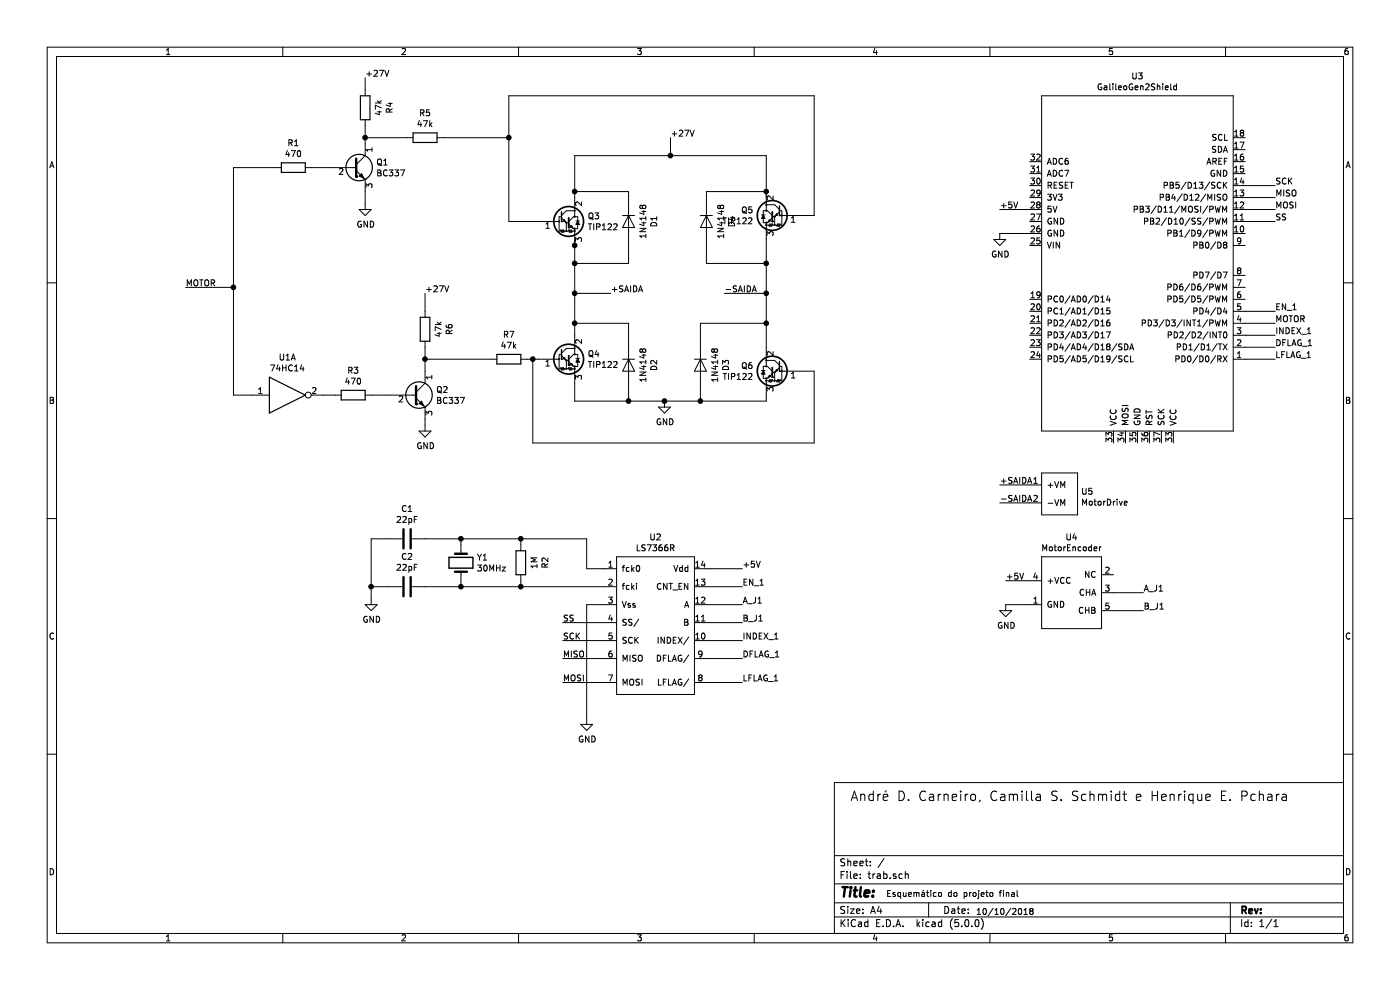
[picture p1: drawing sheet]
EESchema Schematic File Version 4
LIBS:trab-cache
EELAYER 26 0
EELAYER END
$Descr A4 11693 8268
encoding utf-8
Sheet 1 1
Title ""
Date ""
Rev ""
Comp ""
Comment1 ""
Comment2 ""
Comment3 ""
Comment4 ""
$EndDescr
$Comp
L Transistor_BJT:TIP122 Q5
U 1 1
P 6500 1800
F 0 "Q5" H 6706 1846 50  0000 L CNN
F 1 "TIP122" H 6706 1755 50  0000 L CNN
F 2 "Package_TO_SOT_THT:TO-220-3_Vertical" H 6700 1725 50  0001 L CIN
F 3 "http://www.fairchildsemi.com/ds/TI/TIP120.pdf" H 6500 1800 50  0001 L CNN
	1    6500 1800
	-1   0    0    -1  
$EndComp
$Comp
L Transistor_BJT:TIP122 Q6
U 1 1
P 6500 3100
F 0 "Q6" H 6706 3146 50  0000 L CNN
F 1 "TIP122" H 6706 3055 50  0000 L CNN
F 2 "Package_TO_SOT_THT:TO-220-3_Vertical" H 6700 3025 50  0001 L CIN
F 3 "http://www.fairchildsemi.com/ds/TI/TIP120.pdf" H 6500 3100 50  0001 L CNN
	1    6500 3100
	-1   0    0    -1  
$EndComp
$Comp
L power:GND #PWR0101
U 1 1
P 5550 3350
F 0 "#PWR0101" H 5550 3100 50  0001 C CNN
F 1 "GND" H 5555 3177 50  0000 C CNN
F 2 "" H 5550 3350 50  0001 C CNN
F 3 "" H 5550 3350 50  0001 C CNN
	1    5550 3350
	1    0    0    -1  
$EndComp
Wire Wire Line
	4800 1650 4800 1600
Wire Wire Line
	6400 1650 6400 1600
Wire Wire Line
	4800 1300 5600 1300
Connection ~ 6400 1600
Wire Wire Line
	6400 1600 6400 1300
Wire Wire Line
	6400 2000 6400 2200
Wire Wire Line
	6800 3100 6700 3100
Wire Wire Line
	6800 1800 6700 1800
Wire Wire Line
	5600 1300 5600 1150
Connection ~ 5600 1300
Wire Wire Line
	5600 1300 6400 1300
Text Label 5600 1150 0    50   ~ 0
+27V
$Comp
L Diode:1N4148 D1
U 1 1
P 5250 1850
F 0 "D1" H 5250 2066 50  0000 C CNN
F 1 "1N4148" H 5250 1975 50  0000 C CNN
F 2 "Diode_THT:D_DO-35_SOD27_P7.62mm_Horizontal" H 5250 1675 50  0001 C CNN
F 3 "http://www.nxp.com/documents/data_sheet/1N4148_1N4448.pdf" H 5250 1850 50  0001 C CNN
	1    5250 1850
	0    1    1    0   
$EndComp
$Comp
L Diode:1N4148 D4
U 1 1
P 5900 1850
F 0 "D4" H 5900 2066 50  0000 C CNN
F 1 "1N4148" H 5900 1975 50  0000 C CNN
F 2 "Diode_THT:D_DO-35_SOD27_P7.62mm_Horizontal" H 5900 1675 50  0001 C CNN
F 3 "http://www.nxp.com/documents/data_sheet/1N4148_1N4448.pdf" H 5900 1850 50  0001 C CNN
	1    5900 1850
	0    1    1    0   
$EndComp
$Comp
L Diode:1N4148 D2
U 1 1
P 5250 3050
F 0 "D2" H 5250 3266 50  0000 C CNN
F 1 "1N4148" H 5250 3175 50  0000 C CNN
F 2 "Diode_THT:D_DO-35_SOD27_P7.62mm_Horizontal" H 5250 2875 50  0001 C CNN
F 3 "http://www.nxp.com/documents/data_sheet/1N4148_1N4448.pdf" H 5250 3050 50  0001 C CNN
	1    5250 3050
	0    1    1    0   
$EndComp
$Comp
L Diode:1N4148 D3
U 1 1
P 5850 3050
F 0 "D3" H 5850 3266 50  0000 C CNN
F 1 "1N4148" H 5850 3175 50  0000 C CNN
F 2 "Diode_THT:D_DO-35_SOD27_P7.62mm_Horizontal" H 5850 2875 50  0001 C CNN
F 3 "http://www.nxp.com/documents/data_sheet/1N4148_1N4448.pdf" H 5850 3050 50  0001 C CNN
	1    5850 3050
	0    1    1    0   
$EndComp
Wire Wire Line
	5250 2900 5250 2700
Wire Wire Line
	5250 2700 4800 2700
Connection ~ 4800 2700
Wire Wire Line
	4800 2700 4800 2800
Wire Wire Line
	4800 3200 4800 3350
Wire Wire Line
	4800 3350 5250 3350
Wire Wire Line
	5550 3350 5850 3350
Wire Wire Line
	6400 3350 6400 3300
Connection ~ 5550 3350
Wire Wire Line
	5250 3200 5250 3350
Connection ~ 5250 3350
Wire Wire Line
	5250 3350 5550 3350
Wire Wire Line
	5850 3200 5850 3350
Connection ~ 5850 3350
Wire Wire Line
	5850 3350 6400 3350
Wire Wire Line
	5850 2900 5850 2700
Wire Wire Line
	5850 2700 6400 2700
Connection ~ 6400 2700
Wire Wire Line
	6400 2700 6400 2900
Wire Wire Line
	5250 1700 5250 1600
Wire Wire Line
	5250 1600 4800 1600
Connection ~ 4800 1600
Wire Wire Line
	4800 1600 4800 1300
Wire Wire Line
	5250 2000 5250 2200
Wire Wire Line
	5250 2200 4800 2200
Connection ~ 4800 2200
Wire Wire Line
	4800 2200 4800 2450
Wire Wire Line
	5900 1700 5900 1600
Wire Wire Line
	5900 1600 6400 1600
Wire Wire Line
	5900 2000 5900 2200
Wire Wire Line
	5900 2200 6400 2200
Connection ~ 6400 2200
Wire Wire Line
	6400 2200 6400 2450
Wire Wire Line
	4800 2450 5100 2450
Connection ~ 4800 2450
Wire Wire Line
	4800 2450 4800 2700
Wire Wire Line
	6400 2450 6050 2450
Connection ~ 6400 2450
Wire Wire Line
	6400 2450 6400 2700
Text Label 5100 2450 0    50   ~ 0
+SAIDA
Text Label 6050 2450 0    50   ~ 0
-SAIDA
$Comp
L Transistor_BJT:TIP122 Q4
U 1 1
P 4700 3000
F 0 "Q4" H 4907 3046 50  0000 L CNN
F 1 "TIP122" H 4907 2955 50  0000 L CNN
F 2 "Package_TO_SOT_THT:TO-220-3_Vertical" H 4900 2925 50  0001 L CIN
F 3 "http://www.fairchildsemi.com/ds/TI/TIP120.pdf" H 4700 3000 50  0001 L CNN
	1    4700 3000
	1    0    0    -1  
$EndComp
Wire Wire Line
	4800 2050 4800 2000
Wire Wire Line
	4800 2050 4800 2200
Connection ~ 4800 2050
$Comp
L Transistor_BJT:TIP122 Q3
U 1 1
P 4700 1850
F 0 "Q3" H 4907 1896 50  0000 L CNN
F 1 "TIP122" H 4907 1805 50  0000 L CNN
F 2 "Package_TO_SOT_THT:TO-220-3_Vertical" H 4900 1775 50  0001 L CIN
F 3 "http://www.fairchildsemi.com/ds/TI/TIP120.pdf" H 4700 1850 50  0001 L CNN
	1    4700 1850
	1    0    0    -1  
$EndComp
$Comp
L Device:R R7
U 1 1
P 4250 3000
F 0 "R7" V 4043 3000 50  0000 C CNN
F 1 "47k" V 4134 3000 50  0000 C CNN
F 2 "" V 4180 3000 50  0001 C CNN
F 3 "~" H 4250 3000 50  0001 C CNN
	1    4250 3000
	0    1    1    0   
$EndComp
$Comp
L Device:R R5
U 1 1
P 3550 1150
F 0 "R5" V 3343 1150 50  0000 C CNN
F 1 "47k" V 3434 1150 50  0000 C CNN
F 2 "" V 3480 1150 50  0001 C CNN
F 3 "~" H 3550 1150 50  0001 C CNN
	1    3550 1150
	0    1    1    0   
$EndComp
Wire Wire Line
	6800 800  6800 1800
$Comp
L 74xx:74HC14 U1
U 1 1
P 2400 3300
F 0 "U1" H 2400 3617 50  0000 C CNN
F 1 "74HC14" H 2400 3526 50  0000 C CNN
F 2 "" H 2400 3300 50  0001 C CNN
F 3 "http://www.ti.com/lit/gpn/sn74HC14" H 2400 3300 50  0001 C CNN
	1    2400 3300
	1    0    0    -1  
$EndComp
Wire Wire Line
	4400 3000 4450 3000
Wire Wire Line
	4250 800  4250 1150
$Comp
L trab:LS7366R U2
U 1 1
P 4500 5600
F 0 "U2" H 5475 6715 50  0000 C CNN
F 1 "LS7366R" H 5475 6624 50  0000 C CNN
F 2 "" H 5500 6600 50  0001 C CNN
F 3 "" H 5500 6600 50  0001 C CNN
	1    4500 5600
	1    0    0    -1  
$EndComp
$Comp
L Device:Crystal Y1
U 1 1
P 3850 4700
F 0 "Y1" V 3804 4831 50  0000 L CNN
F 1 "30MHz" V 3895 4831 50  0000 L CNN
F 2 "" H 3850 4700 50  0001 C CNN
F 3 "~" H 3850 4700 50  0001 C CNN
	1    3850 4700
	0    1    1    0   
$EndComp
$Comp
L Device:R R2
U 1 1
P 4350 4700
F 0 "R2" V 4143 4700 50  0000 C CNN
F 1 "1M" V 4234 4700 50  0000 C CNN
F 2 "" V 4280 4700 50  0001 C CNN
F 3 "~" H 4350 4700 50  0001 C CNN
	1    4350 4700
	-1   0    0    1   
$EndComp
Wire Wire Line
	3850 4550 3850 4500
Wire Wire Line
	3850 4500 4350 4500
Wire Wire Line
	4350 4500 4350 4550
Wire Wire Line
	4350 4850 4350 4900
Wire Wire Line
	4350 4900 3850 4900
Wire Wire Line
	3850 4900 3850 4850
$Comp
L Device:C C1
U 1 1
P 3400 4500
F 0 "C1" V 3148 4500 50  0000 C CNN
F 1 "22pF" V 3239 4500 50  0000 C CNN
F 2 "" H 3438 4350 50  0001 C CNN
F 3 "~" H 3400 4500 50  0001 C CNN
	1    3400 4500
	0    1    1    0   
$EndComp
Wire Wire Line
	3850 4500 3550 4500
Connection ~ 3850 4500
$Comp
L Device:C C2
U 1 1
P 3400 4900
F 0 "C2" V 3148 4900 50  0000 C CNN
F 1 "22pF" V 3239 4900 50  0000 C CNN
F 2 "" H 3438 4750 50  0001 C CNN
F 3 "~" H 3400 4900 50  0001 C CNN
	1    3400 4900
	0    1    1    0   
$EndComp
Wire Wire Line
	3550 4900 3850 4900
Connection ~ 3850 4900
Wire Wire Line
	3250 4500 3100 4500
Wire Wire Line
	3100 4500 3100 4900
Wire Wire Line
	3100 4900 3250 4900
$Comp
L power:GND #PWR0102
U 1 1
P 3100 5000
F 0 "#PWR0102" H 3100 4750 50  0001 C CNN
F 1 "GND" H 3105 4827 50  0000 C CNN
F 2 "" H 3100 5000 50  0001 C CNN
F 3 "" H 3100 5000 50  0001 C CNN
	1    3100 5000
	1    0    0    -1  
$EndComp
Wire Wire Line
	3100 5000 3100 4900
Connection ~ 3100 4900
Wire Wire Line
	4350 4900 5050 4900
Connection ~ 4350 4900
Wire Wire Line
	5050 4750 4900 4750
Wire Wire Line
	4900 4750 4900 4500
Wire Wire Line
	4900 4500 4350 4500
Connection ~ 4350 4500
Wire Wire Line
	4250 800  6800 800 
Wire Wire Line
	4250 1850 4500 1850
Wire Wire Line
	4450 3700 6800 3700
Connection ~ 4450 3000
Wire Wire Line
	4450 3000 4500 3000
Wire Wire Line
	4450 3000 4450 3700
Wire Wire Line
	6800 3100 6800 3700
Wire Wire Line
	5050 5050 4900 5050
Wire Wire Line
	4900 5050 4900 6000
$Comp
L power:GND #PWR0103
U 1 1
P 4900 6000
F 0 "#PWR0103" H 4900 5750 50  0001 C CNN
F 1 "GND" H 4905 5827 50  0000 C CNN
F 2 "" H 4900 6000 50  0001 C CNN
F 3 "" H 4900 6000 50  0001 C CNN
	1    4900 6000
	1    0    0    -1  
$EndComp
Text Label 6200 4750 0    50   ~ 0
+5V
Wire Wire Line
	5900 4750 6200 4750
Wire Wire Line
	5900 4900 6200 4900
Wire Wire Line
	5900 5050 6200 5050
Wire Wire Line
	5900 5200 6200 5200
Wire Wire Line
	5900 5350 6200 5350
Wire Wire Line
	5900 5500 6200 5500
Wire Wire Line
	5900 5700 6200 5700
Text Label 6200 5050 0    50   ~ 0
A_J1
Text Label 6200 5200 0    50   ~ 0
B_J1
Text Label 6200 5350 0    50   ~ 0
INDEX_1
Text Label 6200 5500 0    50   ~ 0
DFLAG_1
Text Label 6200 5700 0    50   ~ 0
LFLAG_1
Wire Wire Line
	4700 5700 5050 5700
Wire Wire Line
	5050 5500 4700 5500
Wire Wire Line
	5050 5350 4700 5350
Wire Wire Line
	5050 5200 4700 5200
Text Label 4700 5700 0    50   ~ 0
MOSI
Text Label 4700 5500 0    50   ~ 0
MISO
Text Label 4700 5350 0    50   ~ 0
SCK
Text Label 4700 5200 0    50   ~ 0
SS
Text Label 6200 4900 0    50   ~ 0
EN_1
$Comp
L trab:GalileoGen2Shield U3
U 1 1
P 8700 3600
F 0 "U3" H 9500 6565 50  0000 C CNN
F 1 "GalileoGen2Shield" H 9500 6474 50  0000 C CNN
F 2 "" H 9550 6450 50  0001 C CNN
F 3 "" H 9550 6450 50  0001 C CNN
	1    8700 3600
	1    0    0    -1  
$EndComp
Wire Wire Line
	10400 2700 10650 2700
Text Label 10650 2700 0    50   ~ 0
MOTOR
Wire Wire Line
	10400 1750 10650 1750
Wire Wire Line
	10400 1650 10650 1650
Text Label 10650 1650 0    50   ~ 0
MISO
Text Label 10650 1750 0    50   ~ 0
MOSI
Wire Wire Line
	10400 1550 10650 1550
Text Label 10650 1550 0    50   ~ 0
SCK
Wire Wire Line
	8600 1950 8350 1950
Text Label 10650 1850 0    50   ~ 0
SS
Wire Wire Line
	10400 2600 10650 2600
Text Label 10650 2600 0    50   ~ 0
EN_1
$Comp
L trab:MotorDrive U5
U 1 1
P 8700 4300
F 0 "U5" H 9028 4496 50  0000 L CNN
F 1 "MotorDrive" H 9028 4405 50  0000 L CNN
F 2 "" H 8850 4750 50  0001 C CNN
F 3 "" H 8850 4750 50  0001 C CNN
	1    8700 4300
	1    0    0    -1  
$EndComp
$Comp
L trab:MotorEncoder U4
U 1 1
P 8700 5250
F 0 "U4" H 8950 6015 50  0000 C CNN
F 1 "MotorEncoder" H 8950 5924 50  0000 C CNN
F 2 "" H 8950 6000 50  0001 C CNN
F 3 "" H 8950 6000 50  0001 C CNN
	1    8700 5250
	1    0    0    -1  
$EndComp
Wire Wire Line
	8600 4200 8350 4200
Wire Wire Line
	8600 4050 8350 4050
Text Label 8350 4050 0    50   ~ 0
+SAIDA
Text Label 8350 4200 0    50   ~ 0
-SAIDA
Wire Wire Line
	9300 4950 9550 4950
Wire Wire Line
	9300 5100 9550 5100
Wire Wire Line
	8600 5050 8400 5050
$Comp
L power:GND #PWR0104
U 1 1
P 8350 1950
F 0 "#PWR0104" H 8350 1700 50  0001 C CNN
F 1 "GND" H 8355 1777 50  0000 C CNN
F 2 "" H 8350 1950 50  0001 C CNN
F 3 "" H 8350 1950 50  0001 C CNN
	1    8350 1950
	1    0    0    -1  
$EndComp
$Comp
L power:GND #PWR0105
U 1 1
P 8400 5050
F 0 "#PWR0105" H 8400 4800 50  0001 C CNN
F 1 "GND" H 8405 4877 50  0000 C CNN
F 2 "" H 8400 5050 50  0001 C CNN
F 3 "" H 8400 5050 50  0001 C CNN
	1    8400 5050
	1    0    0    -1  
$EndComp
Wire Wire Line
	8600 4850 8400 4850
Text Label 9550 4950 0    50   ~ 0
A_J1
Text Label 9550 5100 0    50   ~ 0
B_J1
Wire Wire Line
	8600 1750 8350 1750
Text Label 8350 1750 0    50   ~ 0
+5V
Text Label 8400 4850 0    50   ~ 0
+5V
$Comp
L trab-cache:BC337 Q1
U 1 1
P 2950 1400
F 0 "Q1" H 3141 1446 50  0000 L CNN
F 1 "BC337" H 3141 1355 50  0000 L CNN
F 2 "Package_TO_SOT_THT:TO-92_Inline" H 3150 1325 50  0001 L CIN
F 3 "" H 2950 1400 50  0001 L CNN
	1    2950 1400
	1    0    0    -1  
$EndComp
$Comp
L Device:R R1
U 1 1
P 2450 1400
F 0 "R1" V 2243 1400 50  0000 C CNN
F 1 "470" V 2334 1400 50  0000 C CNN
F 2 "" V 2380 1400 50  0001 C CNN
F 3 "~" H 2450 1400 50  0001 C CNN
	1    2450 1400
	0    1    1    0   
$EndComp
Wire Wire Line
	2600 1400 2750 1400
Wire Wire Line
	3050 1600 3050 1700
$Comp
L power:GND #PWR0106
U 1 1
P 3050 1700
F 0 "#PWR0106" H 3050 1450 50  0001 C CNN
F 1 "GND" H 3055 1527 50  0000 C CNN
F 2 "" H 3050 1700 50  0001 C CNN
F 3 "" H 3050 1700 50  0001 C CNN
	1    3050 1700
	1    0    0    -1  
$EndComp
Wire Wire Line
	3050 1200 3050 1150
Wire Wire Line
	3050 1150 3400 1150
Wire Wire Line
	3050 1150 3050 1050
Connection ~ 3050 1150
$Comp
L Device:R R4
U 1 1
P 3050 900
F 0 "R4" V 2843 900 50  0000 C CNN
F 1 "47k" V 2934 900 50  0000 C CNN
F 2 "" V 2980 900 50  0001 C CNN
F 3 "~" H 3050 900 50  0001 C CNN
	1    3050 900 
	-1   0    0    1   
$EndComp
Wire Wire Line
	3050 750  3050 650 
Text Label 3050 650  0    50   ~ 0
+27V
Wire Wire Line
	3700 1150 4250 1150
Connection ~ 4250 1150
Wire Wire Line
	4250 1150 4250 1850
$Comp
L trab-cache:BC337 Q2
U 1 1
P 3450 3300
F 0 "Q2" H 3641 3346 50  0000 L CNN
F 1 "BC337" H 3641 3255 50  0000 L CNN
F 2 "Package_TO_SOT_THT:TO-92_Inline" H 3650 3225 50  0001 L CIN
F 3 "" H 3450 3300 50  0001 L CNN
	1    3450 3300
	1    0    0    -1  
$EndComp
$Comp
L Device:R R6
U 1 1
P 3550 2750
F 0 "R6" V 3343 2750 50  0000 C CNN
F 1 "47k" V 3434 2750 50  0000 C CNN
F 2 "" V 3480 2750 50  0001 C CNN
F 3 "~" H 3550 2750 50  0001 C CNN
	1    3550 2750
	-1   0    0    1   
$EndComp
Wire Wire Line
	3550 2600 3550 2450
Text Label 3550 2450 0    50   ~ 0
+27V
Wire Wire Line
	3550 2900 3550 3000
Wire Wire Line
	3550 3000 4100 3000
Connection ~ 3550 3000
Wire Wire Line
	3550 3000 3550 3100
Wire Wire Line
	3550 3500 3550 3550
$Comp
L power:GND #PWR0107
U 1 1
P 3550 3550
F 0 "#PWR0107" H 3550 3300 50  0001 C CNN
F 1 "GND" H 3555 3377 50  0000 C CNN
F 2 "" H 3550 3550 50  0001 C CNN
F 3 "" H 3550 3550 50  0001 C CNN
	1    3550 3550
	1    0    0    -1  
$EndComp
Wire Wire Line
	2300 1400 1950 1400
Wire Wire Line
	1950 1400 1950 2400
Wire Wire Line
	1950 3300 2100 3300
Wire Wire Line
	1550 2400 1950 2400
Connection ~ 1950 2400
Wire Wire Line
	1950 2400 1950 3300
Text Label 1550 2400 0    50   ~ 0
MOTOR
$Comp
L Device:R R3
U 1 1
P 2950 3300
F 0 "R3" V 2743 3300 50  0000 C CNN
F 1 "470" V 2834 3300 50  0000 C CNN
F 2 "" V 2880 3300 50  0001 C CNN
F 3 "~" H 2950 3300 50  0001 C CNN
	1    2950 3300
	0    1    1    0   
$EndComp
Wire Wire Line
	2800 3300 2700 3300
Wire Wire Line
	3100 3300 3250 3300
Wire Wire Line
	10400 3000 10650 3000
Wire Wire Line
	10400 2900 10650 2900
Text Label 10650 3000 0    50   ~ 0
LFLAG_1
Text Label 10650 2900 0    50   ~ 0
DFLAG_1
Wire Wire Line
	10400 1850 10650 1850
Wire Wire Line
	10400 2800 10650 2800
Text Label 10650 2800 0    50   ~ 0
INDEX_1
Text Notes 7100 6700 0    79   ~ 0
André D. Carneiro, Camilla S. Schmidt e Henrique E. Pchara
Text Notes 8150 7650 0    50   ~ 0
10/10/2018
Text Notes 7400 7500 0    50   ~ 0
Esquemático do projeto final
$EndSCHEMATC
